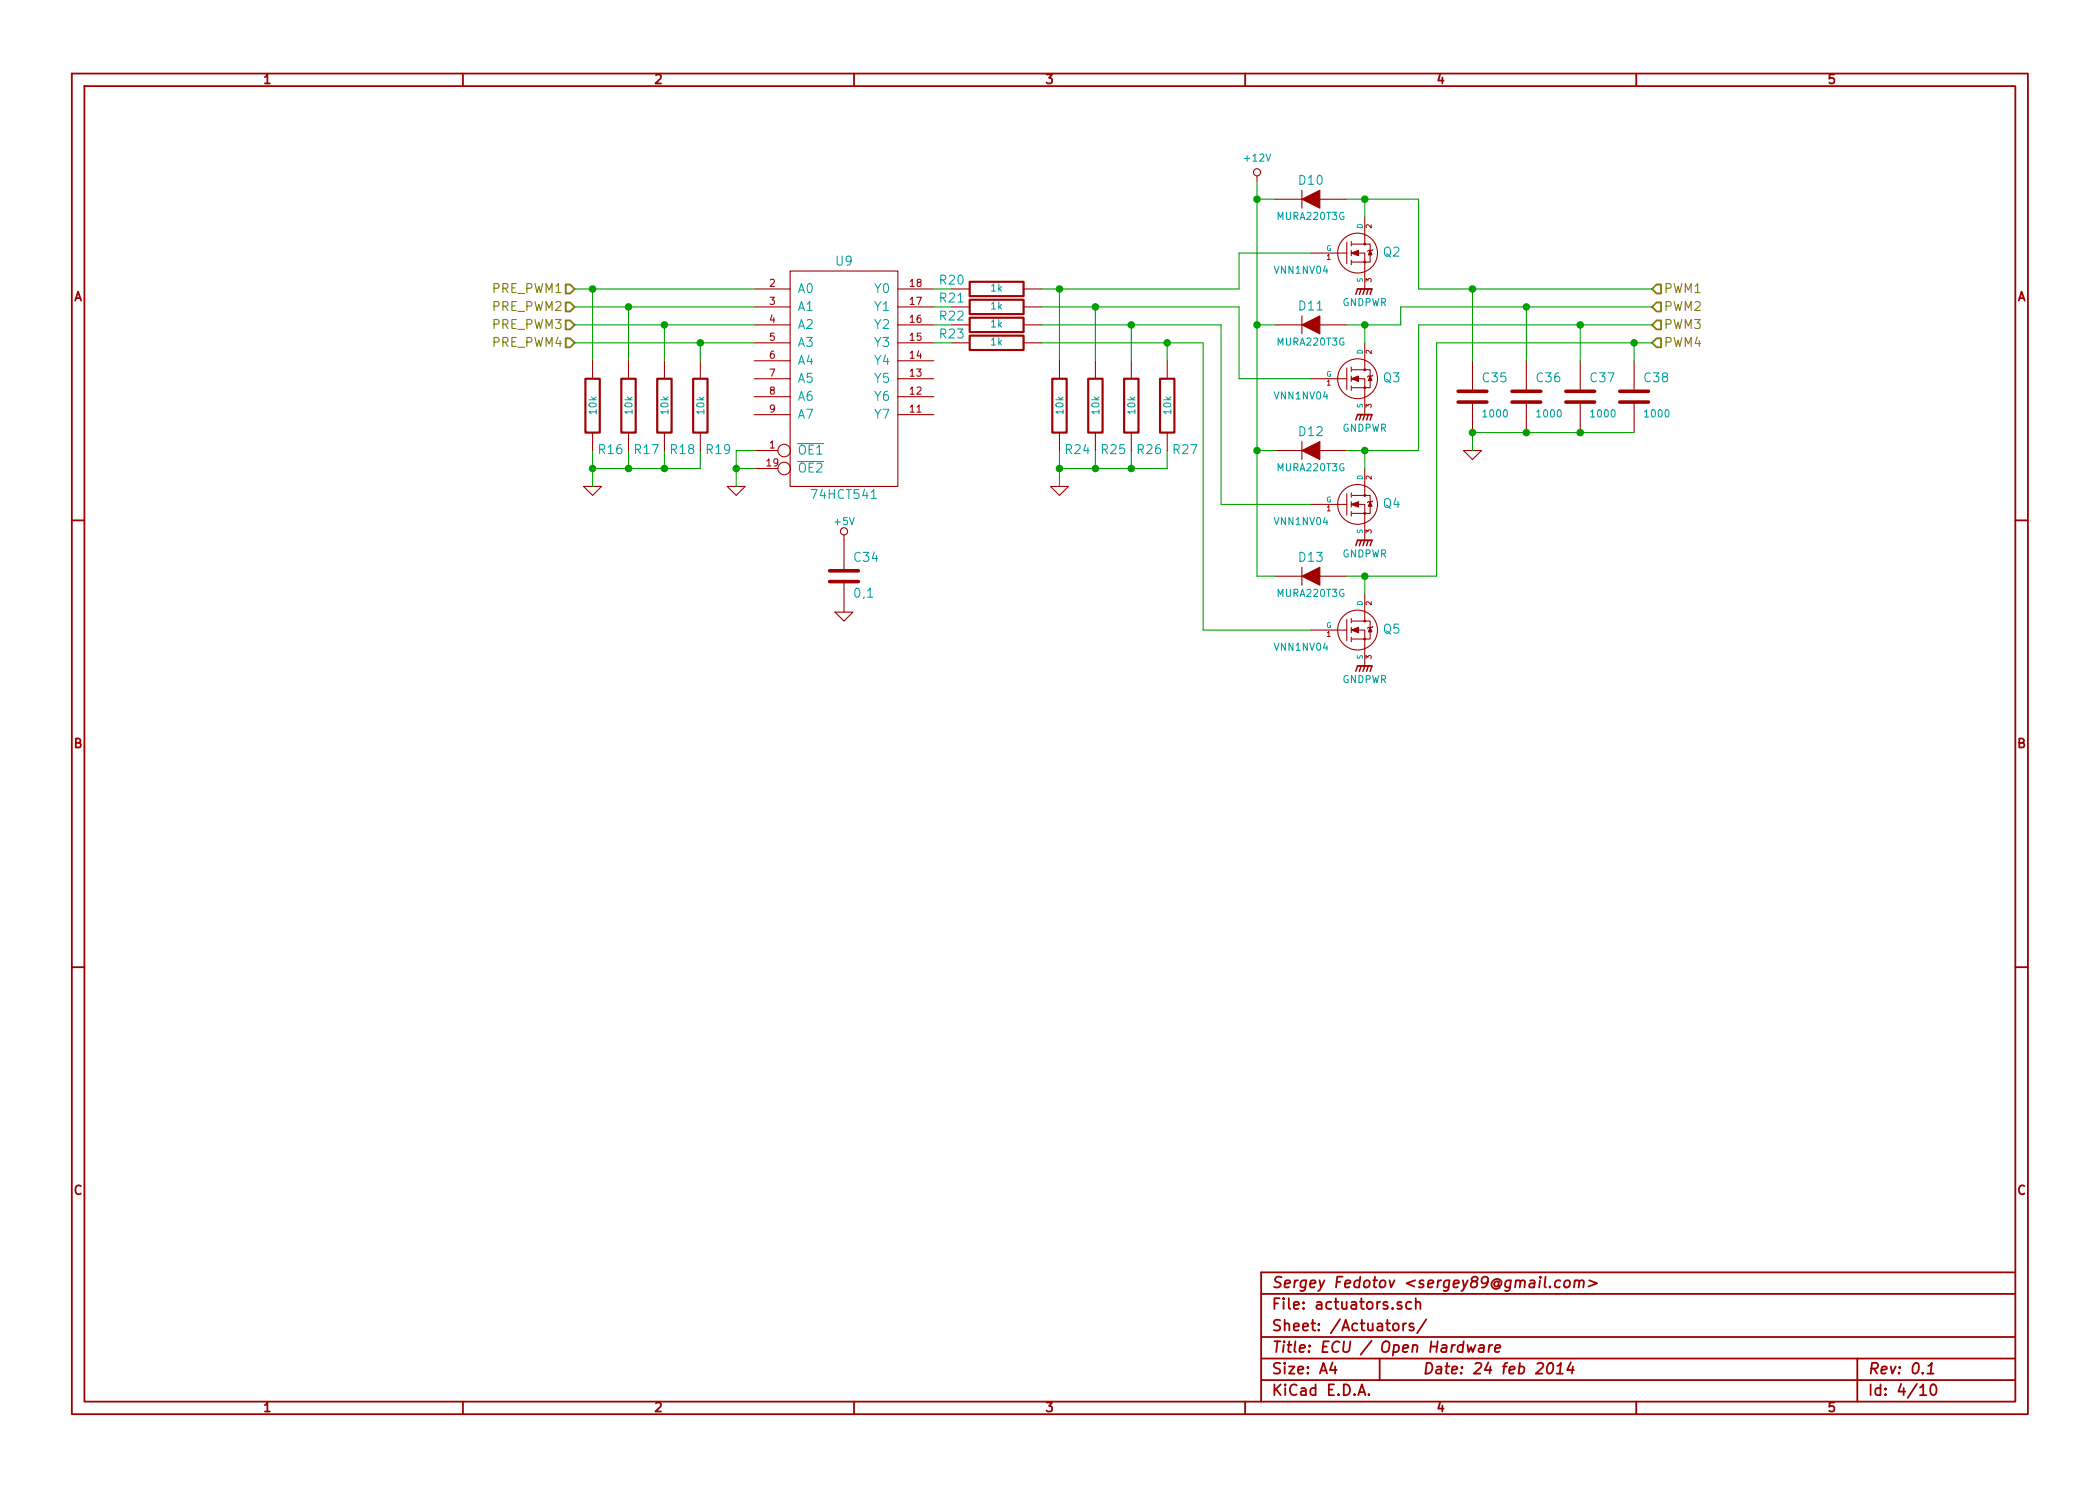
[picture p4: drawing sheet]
EESchema Schematic File Version 2
LIBS:openecu
LIBS:openecu-cache
EELAYER 27 0
EELAYER END
$Descr A4 11693 8268
encoding utf-8
Sheet 4 10
Title "ECU / Open Hardware"
Date "24 feb 2014"
Rev "0.1"
Comp "Sergey Fedotov <sergey89@gmail.com>"
Comment1 ""
Comment2 ""
Comment3 ""
Comment4 ""
$EndDescr
$Comp
L 74HCT541 U9
U 1 1
P 4700 2100
F 0 "U9" H 4700 2750 50  0000 C CNN
F 1 "74HCT541" H 4700 1450 50  0000 C CNN
F 2 "~" H 5900 2950 60  0000 C CNN
F 3 "~" H 5900 2950 60  0000 C CNN
	1    4700 2100
	1    0    0    -1  
$EndComp
$Comp
L GND #PWR31
U 1 1
P 4100 2700
F 0 "#PWR31" H 4100 2700 30  0001 C CNN
F 1 "GND" H 4100 2630 30  0001 C CNN
F 2 "~" H 4100 2700 60  0000 C CNN
F 3 "~" H 4100 2700 60  0000 C CNN
	1    4100 2700
	1    0    0    -1  
$EndComp
$Comp
L VNN1NV04 Q2
U 1 1
P 7500 1400
F 0 "Q2" H 7800 1400 50  0000 R CNN
F 1 "VNN1NV04" H 7400 1300 40  0000 R CNN
F 2 "SOT223" H 7350 1500 29  0001 C CNN
F 3 "~" H 7500 1400 60  0000 C CNN
	1    7500 1400
	1    0    0    -1  
$EndComp
$Comp
L GNDPWR #PWR36
U 1 1
P 7600 1600
F 0 "#PWR36" H 7600 1650 40  0001 C CNN
F 1 "GNDPWR" H 7600 1520 40  0000 C CNN
F 2 "~" H 7600 1600 60  0000 C CNN
F 3 "~" H 7600 1600 60  0000 C CNN
	1    7600 1600
	1    0    0    -1  
$EndComp
$Comp
L MURA220T3G D10
U 1 1
P 7300 1100
F 0 "D10" H 7300 1200 50  0000 C CNN
F 1 "MURA220T3G" H 7300 1000 40  0000 C CNN
F 2 "~" H 7300 1100 60  0000 C CNN
F 3 "~" H 7300 1100 60  0000 C CNN
	1    7300 1100
	-1   0    0    -1  
$EndComp
$Comp
L VNN1NV04 Q3
U 1 1
P 7500 2100
F 0 "Q3" H 7800 2100 50  0000 R CNN
F 1 "VNN1NV04" H 7400 2000 40  0000 R CNN
F 2 "SOT223" H 7350 2200 29  0001 C CNN
F 3 "~" H 7500 2100 60  0000 C CNN
	1    7500 2100
	1    0    0    -1  
$EndComp
$Comp
L GNDPWR #PWR37
U 1 1
P 7600 2300
F 0 "#PWR37" H 7600 2350 40  0001 C CNN
F 1 "GNDPWR" H 7600 2220 40  0000 C CNN
F 2 "~" H 7600 2300 60  0000 C CNN
F 3 "~" H 7600 2300 60  0000 C CNN
	1    7600 2300
	1    0    0    -1  
$EndComp
$Comp
L MURA220T3G D11
U 1 1
P 7300 1800
F 0 "D11" H 7300 1900 50  0000 C CNN
F 1 "MURA220T3G" H 7300 1700 40  0000 C CNN
F 2 "~" H 7300 1800 60  0000 C CNN
F 3 "~" H 7300 1800 60  0000 C CNN
	1    7300 1800
	-1   0    0    -1  
$EndComp
$Comp
L VNN1NV04 Q4
U 1 1
P 7500 2800
F 0 "Q4" H 7800 2800 50  0000 R CNN
F 1 "VNN1NV04" H 7400 2700 40  0000 R CNN
F 2 "SOT223" H 7350 2900 29  0001 C CNN
F 3 "~" H 7500 2800 60  0000 C CNN
	1    7500 2800
	1    0    0    -1  
$EndComp
$Comp
L GNDPWR #PWR38
U 1 1
P 7600 3000
F 0 "#PWR38" H 7600 3050 40  0001 C CNN
F 1 "GNDPWR" H 7600 2920 40  0000 C CNN
F 2 "~" H 7600 3000 60  0000 C CNN
F 3 "~" H 7600 3000 60  0000 C CNN
	1    7600 3000
	1    0    0    -1  
$EndComp
$Comp
L MURA220T3G D12
U 1 1
P 7300 2500
F 0 "D12" H 7300 2600 50  0000 C CNN
F 1 "MURA220T3G" H 7300 2400 40  0000 C CNN
F 2 "~" H 7300 2500 60  0000 C CNN
F 3 "~" H 7300 2500 60  0000 C CNN
	1    7300 2500
	-1   0    0    -1  
$EndComp
$Comp
L VNN1NV04 Q5
U 1 1
P 7500 3500
F 0 "Q5" H 7800 3500 50  0000 R CNN
F 1 "VNN1NV04" H 7400 3400 40  0000 R CNN
F 2 "SOT223" H 7350 3600 29  0001 C CNN
F 3 "~" H 7500 3500 60  0000 C CNN
	1    7500 3500
	1    0    0    -1  
$EndComp
$Comp
L GNDPWR #PWR39
U 1 1
P 7600 3700
F 0 "#PWR39" H 7600 3750 40  0001 C CNN
F 1 "GNDPWR" H 7600 3620 40  0000 C CNN
F 2 "~" H 7600 3700 60  0000 C CNN
F 3 "~" H 7600 3700 60  0000 C CNN
	1    7600 3700
	1    0    0    -1  
$EndComp
$Comp
L MURA220T3G D13
U 1 1
P 7300 3200
F 0 "D13" H 7300 3300 50  0000 C CNN
F 1 "MURA220T3G" H 7300 3100 40  0000 C CNN
F 2 "~" H 7300 3200 60  0000 C CNN
F 3 "~" H 7300 3200 60  0000 C CNN
	1    7300 3200
	-1   0    0    -1  
$EndComp
$Comp
L +12V #PWR35
U 1 1
P 7000 1000
F 0 "#PWR35" H 7000 950 20  0001 C CNN
F 1 "+12V" H 7000 1125 40  0000 C CNN
F 2 "~" H 7000 1000 60  0000 C CNN
F 3 "~" H 7000 1000 60  0000 C CNN
	1    7000 1000
	1    0    0    -1  
$EndComp
Text HLabel 9200 1600 2    50   Input ~ 0
PWM1
Text HLabel 9200 1700 2    50   Input ~ 0
PWM2
Text HLabel 9200 1800 2    50   Input ~ 0
PWM3
Text HLabel 9200 1900 2    50   Input ~ 0
PWM4
$Comp
L GND #PWR30
U 1 1
P 3300 2700
F 0 "#PWR30" H 3300 2700 30  0001 C CNN
F 1 "GND" H 3300 2630 30  0001 C CNN
F 2 "~" H 3300 2700 60  0000 C CNN
F 3 "~" H 3300 2700 60  0000 C CNN
	1    3300 2700
	1    0    0    -1  
$EndComp
Text HLabel 3200 1600 0    50   Input ~ 0
PRE_PWM1
Text HLabel 3200 1700 0    50   Input ~ 0
PRE_PWM2
Text HLabel 3200 1800 0    50   Input ~ 0
PRE_PWM3
Text HLabel 3200 1900 0    50   Input ~ 0
PRE_PWM4
$Comp
L C C34
U 1 1
P 4700 3200
F 0 "C34" H 4750 3300 50  0000 L CNN
F 1 "0,1" H 4750 3100 50  0000 L CNN
F 2 "~" H 4738 3050 30  0000 C CNN
F 3 "~" H 4700 3200 60  0000 C CNN
	1    4700 3200
	1    0    0    -1  
$EndComp
$Comp
L +5V #PWR32
U 1 1
P 4700 3000
F 0 "#PWR32" H 4700 3090 20  0001 C CNN
F 1 "+5V" H 4700 3100 40  0000 C CNN
F 2 "~" H 4700 3000 60  0000 C CNN
F 3 "~" H 4700 3000 60  0000 C CNN
	1    4700 3000
	1    0    0    -1  
$EndComp
$Comp
L GND #PWR33
U 1 1
P 4700 3400
F 0 "#PWR33" H 4700 3400 30  0001 C CNN
F 1 "GND" H 4700 3330 30  0001 C CNN
F 2 "~" H 4700 3400 60  0000 C CNN
F 3 "~" H 4700 3400 60  0000 C CNN
	1    4700 3400
	1    0    0    -1  
$EndComp
$Comp
L C C35
U 1 1
P 8200 2200
F 0 "C35" H 8250 2300 50  0000 L CNN
F 1 "1000" H 8250 2100 40  0000 L CNN
F 2 "~" H 8238 2050 30  0000 C CNN
F 3 "~" H 8200 2200 60  0000 C CNN
	1    8200 2200
	1    0    0    -1  
$EndComp
$Comp
L C C36
U 1 1
P 8500 2200
F 0 "C36" H 8550 2300 50  0000 L CNN
F 1 "1000" H 8550 2100 40  0000 L CNN
F 2 "~" H 8538 2050 30  0000 C CNN
F 3 "~" H 8500 2200 60  0000 C CNN
	1    8500 2200
	1    0    0    -1  
$EndComp
$Comp
L C C37
U 1 1
P 8800 2200
F 0 "C37" H 8850 2300 50  0000 L CNN
F 1 "1000" H 8850 2100 40  0000 L CNN
F 2 "~" H 8838 2050 30  0000 C CNN
F 3 "~" H 8800 2200 60  0000 C CNN
	1    8800 2200
	1    0    0    -1  
$EndComp
$Comp
L C C38
U 1 1
P 9100 2200
F 0 "C38" H 9150 2300 50  0000 L CNN
F 1 "1000" H 9150 2100 40  0000 L CNN
F 2 "~" H 9138 2050 30  0000 C CNN
F 3 "~" H 9100 2200 60  0000 C CNN
	1    9100 2200
	1    0    0    -1  
$EndComp
$Comp
L GND #PWR40
U 1 1
P 8200 2500
F 0 "#PWR40" H 8200 2500 30  0001 C CNN
F 1 "GND" H 8200 2430 30  0001 C CNN
F 2 "~" H 8200 2500 60  0000 C CNN
F 3 "~" H 8200 2500 60  0000 C CNN
	1    8200 2500
	1    0    0    -1  
$EndComp
Wire Wire Line
	4100 2500 4100 2600
Wire Wire Line
	4100 2600 4100 2700
Wire Wire Line
	4100 2500 4200 2500
Wire Wire Line
	4200 2600 4100 2600
Connection ~ 4100 2600
Wire Wire Line
	5200 1600 5300 1600
Wire Wire Line
	5200 1700 5300 1700
Wire Wire Line
	5200 1800 5300 1800
Wire Wire Line
	5200 1900 5300 1900
Wire Wire Line
	5900 2000 5900 1600
Wire Wire Line
	5800 1600 5900 1600
Wire Wire Line
	5900 1600 6900 1600
Wire Wire Line
	6100 2000 6100 1700
Wire Wire Line
	5800 1700 6100 1700
Wire Wire Line
	6100 1700 6900 1700
Wire Wire Line
	6300 2000 6300 1800
Wire Wire Line
	5800 1800 6300 1800
Wire Wire Line
	6300 1800 6800 1800
Wire Wire Line
	6500 2000 6500 1900
Wire Wire Line
	5800 1900 6500 1900
Wire Wire Line
	6500 1900 6700 1900
Wire Wire Line
	7500 1100 7600 1100
Wire Wire Line
	7600 1100 7900 1100
Wire Wire Line
	7600 1100 7600 1200
Wire Wire Line
	7500 1800 7600 1800
Wire Wire Line
	7600 1800 7800 1800
Wire Wire Line
	7600 1800 7600 1900
Wire Wire Line
	7500 2500 7600 2500
Wire Wire Line
	7600 2500 7900 2500
Wire Wire Line
	7600 2500 7600 2600
Wire Wire Line
	7500 3200 7600 3200
Wire Wire Line
	7600 3200 8000 3200
Wire Wire Line
	7600 3200 7600 3300
Wire Wire Line
	7000 3200 7100 3200
Wire Wire Line
	7000 1000 7000 1100
Wire Wire Line
	7000 1100 7000 1800
Wire Wire Line
	7000 1800 7000 2500
Wire Wire Line
	7000 2500 7000 3200
Wire Wire Line
	7000 1100 7100 1100
Wire Wire Line
	7100 1800 7000 1800
Connection ~ 7000 1800
Wire Wire Line
	7100 2500 7000 2500
Connection ~ 7000 2500
Connection ~ 7000 1100
Wire Wire Line
	7300 3500 6700 3500
Wire Wire Line
	6700 3500 6700 1900
Connection ~ 6500 1900
Wire Wire Line
	6800 1800 6800 2800
Wire Wire Line
	6800 2800 7300 2800
Connection ~ 6300 1800
Wire Wire Line
	7300 2100 6900 2100
Wire Wire Line
	6900 2100 6900 1700
Connection ~ 6100 1700
Wire Wire Line
	6900 1600 6900 1400
Wire Wire Line
	6900 1400 7300 1400
Connection ~ 5900 1600
Wire Wire Line
	5900 2600 6100 2600
Wire Wire Line
	6100 2600 6300 2600
Wire Wire Line
	6300 2600 6500 2600
Wire Wire Line
	6500 2600 6500 2500
Wire Wire Line
	6300 2500 6300 2600
Connection ~ 6300 2600
Wire Wire Line
	6100 2500 6100 2600
Connection ~ 6100 2600
Wire Wire Line
	7900 1100 7900 1600
Wire Wire Line
	7900 1600 8200 1600
Wire Wire Line
	8200 1600 9200 1600
Connection ~ 7600 1100
Wire Wire Line
	8000 1900 9100 1900
Wire Wire Line
	9100 1900 9200 1900
Wire Wire Line
	7900 2500 7900 1800
Wire Wire Line
	7900 1800 8800 1800
Wire Wire Line
	8800 1800 9200 1800
Connection ~ 7600 2500
Wire Wire Line
	7800 1700 8500 1700
Wire Wire Line
	8500 1700 9200 1700
Wire Wire Line
	7800 1800 7800 1700
Connection ~ 7600 1800
Connection ~ 7600 3200
Wire Wire Line
	8000 3200 8000 1900
Wire Wire Line
	5900 2500 5900 2600
Wire Wire Line
	5900 2600 5900 2700
Wire Wire Line
	3300 2600 3500 2600
Wire Wire Line
	3500 2600 3700 2600
Wire Wire Line
	3700 2600 3900 2600
Wire Wire Line
	3700 2500 3700 2600
Connection ~ 3700 2600
Wire Wire Line
	3500 2500 3500 2600
Connection ~ 3500 2600
Wire Wire Line
	3300 2500 3300 2600
Wire Wire Line
	3300 2600 3300 2700
Wire Wire Line
	3200 1900 3900 1900
Wire Wire Line
	3900 1900 4200 1900
Wire Wire Line
	3200 1800 3700 1800
Wire Wire Line
	3700 1800 4200 1800
Wire Wire Line
	3200 1700 3500 1700
Wire Wire Line
	3500 1700 4200 1700
Wire Wire Line
	3200 1600 3300 1600
Wire Wire Line
	3300 1600 4200 1600
Wire Wire Line
	3300 2000 3300 1600
Connection ~ 3300 1600
Wire Wire Line
	3500 2000 3500 1700
Connection ~ 3500 1700
Wire Wire Line
	3700 2000 3700 1800
Connection ~ 3700 1800
Wire Wire Line
	3900 2000 3900 1900
Connection ~ 3900 1900
Wire Wire Line
	8200 2000 8200 1600
Connection ~ 8200 1600
Wire Wire Line
	8500 2000 8500 1700
Connection ~ 8500 1700
Wire Wire Line
	8800 2000 8800 1800
Connection ~ 8800 1800
Wire Wire Line
	9100 2000 9100 1900
Connection ~ 9100 1900
Wire Wire Line
	3900 2600 3900 2500
Connection ~ 3300 2600
Wire Wire Line
	8200 2500 8200 2400
Wire Wire Line
	8200 2400 8500 2400
Wire Wire Line
	8500 2400 8800 2400
Wire Wire Line
	8800 2400 9100 2400
Connection ~ 8800 2400
Connection ~ 8500 2400
Connection ~ 8200 2400
$Comp
L GND #PWR34
U 1 1
P 5900 2700
F 0 "#PWR34" H 5900 2700 30  0001 C CNN
F 1 "GND" H 5900 2630 30  0001 C CNN
F 2 "~" H 5900 2700 60  0000 C CNN
F 3 "~" H 5900 2700 60  0000 C CNN
	1    5900 2700
	1    0    0    -1  
$EndComp
Connection ~ 5900 2600
$Comp
L R R24
U 1 1
P 5900 2250
F 0 "R24" H 6000 2000 50  0000 C CNN
F 1 "10k" V 5907 2251 40  0000 C CNN
F 2 "~" V 5830 2250 30  0000 C CNN
F 3 "~" H 5900 2250 30  0000 C CNN
	1    5900 2250
	1    0    0    -1  
$EndComp
$Comp
L R R25
U 1 1
P 6100 2250
F 0 "R25" H 6200 2000 50  0000 C CNN
F 1 "10k" V 6107 2251 40  0000 C CNN
F 2 "~" V 6030 2250 30  0000 C CNN
F 3 "~" H 6100 2250 30  0000 C CNN
	1    6100 2250
	1    0    0    -1  
$EndComp
$Comp
L R R26
U 1 1
P 6300 2250
F 0 "R26" H 6400 2000 50  0000 C CNN
F 1 "10k" V 6307 2251 40  0000 C CNN
F 2 "~" V 6230 2250 30  0000 C CNN
F 3 "~" H 6300 2250 30  0000 C CNN
	1    6300 2250
	1    0    0    -1  
$EndComp
$Comp
L R R27
U 1 1
P 6500 2250
F 0 "R27" H 6600 2000 50  0000 C CNN
F 1 "10k" V 6507 2251 40  0000 C CNN
F 2 "~" V 6430 2250 30  0000 C CNN
F 3 "~" H 6500 2250 30  0000 C CNN
	1    6500 2250
	1    0    0    -1  
$EndComp
$Comp
L R R16
U 1 1
P 3300 2250
F 0 "R16" H 3400 2000 50  0000 C CNN
F 1 "10k" V 3307 2251 40  0000 C CNN
F 2 "~" V 3230 2250 30  0000 C CNN
F 3 "~" H 3300 2250 30  0000 C CNN
	1    3300 2250
	1    0    0    -1  
$EndComp
$Comp
L R R17
U 1 1
P 3500 2250
F 0 "R17" H 3600 2000 50  0000 C CNN
F 1 "10k" V 3507 2251 40  0000 C CNN
F 2 "~" V 3430 2250 30  0000 C CNN
F 3 "~" H 3500 2250 30  0000 C CNN
	1    3500 2250
	1    0    0    -1  
$EndComp
$Comp
L R R18
U 1 1
P 3700 2250
F 0 "R18" H 3800 2000 50  0000 C CNN
F 1 "10k" V 3707 2251 40  0000 C CNN
F 2 "~" V 3630 2250 30  0000 C CNN
F 3 "~" H 3700 2250 30  0000 C CNN
	1    3700 2250
	1    0    0    -1  
$EndComp
$Comp
L R R19
U 1 1
P 3900 2250
F 0 "R19" H 4000 2000 50  0000 C CNN
F 1 "10k" V 3907 2251 40  0000 C CNN
F 2 "~" V 3830 2250 30  0000 C CNN
F 3 "~" H 3900 2250 30  0000 C CNN
	1    3900 2250
	1    0    0    -1  
$EndComp
$Comp
L R R20
U 1 1
P 5550 1600
F 0 "R20" V 5600 1850 50  0000 C CNN
F 1 "1k" V 5557 1601 40  0000 C CNN
F 2 "~" V 5480 1600 30  0000 C CNN
F 3 "~" H 5550 1600 30  0000 C CNN
	1    5550 1600
	0    -1   -1   0   
$EndComp
$Comp
L R R21
U 1 1
P 5550 1700
F 0 "R21" V 5600 1950 50  0000 C CNN
F 1 "1k" V 5557 1701 40  0000 C CNN
F 2 "~" V 5480 1700 30  0000 C CNN
F 3 "~" H 5550 1700 30  0000 C CNN
	1    5550 1700
	0    -1   -1   0   
$EndComp
$Comp
L R R22
U 1 1
P 5550 1800
F 0 "R22" V 5600 2050 50  0000 C CNN
F 1 "1k" V 5557 1801 40  0000 C CNN
F 2 "~" V 5480 1800 30  0000 C CNN
F 3 "~" H 5550 1800 30  0000 C CNN
	1    5550 1800
	0    -1   -1   0   
$EndComp
$Comp
L R R23
U 1 1
P 5550 1900
F 0 "R23" V 5600 2150 50  0000 C CNN
F 1 "1k" V 5557 1901 40  0000 C CNN
F 2 "~" V 5480 1900 30  0000 C CNN
F 3 "~" H 5550 1900 30  0000 C CNN
	1    5550 1900
	0    -1   -1   0   
$EndComp
$EndSCHEMATC
